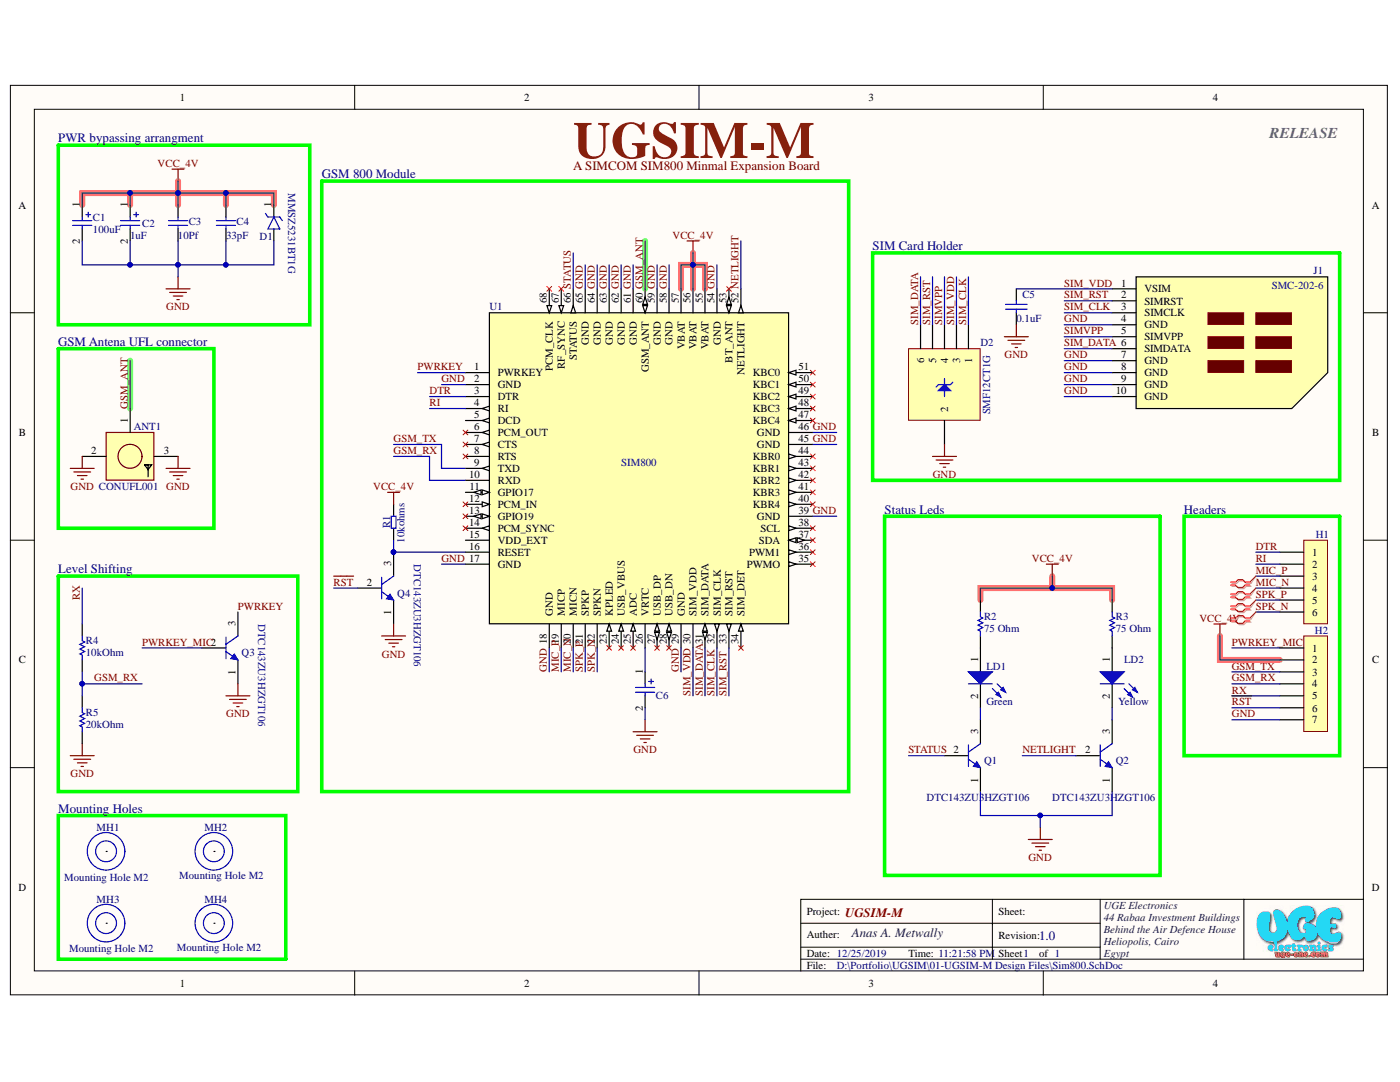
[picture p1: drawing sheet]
# Altium project Sim800.PrjPcb
1 sheet, 28 parts. Net scope: global (net labels, ports and power ports of the same name join across sheets).
Board file: sim800.PcbDoc

## Sheet Sim800.SchDoc: UGSIM-M
size A4; Author: Anas A.metwally; DrawnBy: Anas A.Metwally; Engineer: Anas A.Metwally; Organization: UGE Electronics; Address1: 44 Rabaa Investment Buildings; Address2: Behind the Air Defence House; Address3: Heliopolis, Cairo; Address4: Egypt; Revision: 1.0; SheetNumber: 1; SheetTotal: 1; Design Status: RELEASE

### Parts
ANT1  CONUFL001  [UFL]
C1  100uF  [Tanat Case D]
C2  1uF  [C1206]
C3  10Pf  [0603Cap]
C4  33pF
C5  0.1uF  [0603Cap]
C6  4.7uF  [C1206]  (value not drawn)
D1  MMSZ5231BT1G  [SOD-123]
D2  SMF12CT1G  [SOT-363]
H1  Heder 6X1  [Header6X1]  (value not drawn)
H2  Heder 7X1  [Header 7X1]  (value not drawn)
J1  SMC-202-6  [Micro SIM Connector]
LD1  Green  [0603D-G]
LD2  Yellow  [0603D-y]
MH1  Mounting Hole M2  [M2Hole]  (no BOM)
MH2  Mounting Hole M2  [M2Hole]  (no BOM)
MH3  Mounting Hole M2  [M2Hole]  (no BOM)
MH4  Mounting Hole M2  [M2Hole]  (no BOM)
Q1  DTC143ZU3HZGT106  [Sot 323]
Q2  DTC143ZU3HZGT106  [Sot 323]
Q3  DTC143ZU3HZGT106  [Sot 323]
Q4  DTC143ZU3HZGT106  [Sot 323]
R1  10kohms  [0603R]
R2  75 Ohm  [0603R]
R3  75 Ohm  [0603R]
R4  10kOhm  [0603R]
R5  20kOhm  [0603R]
U1  SIM800  [SIMCom_SIM800]

### Blocks framed on the sheet
PWR bypassing arrangment: C1-C4 D1
SIM Card Holder: C5 D2 J1
GSM Antena UFL connector: ANT1
Status Leds: LD1 LD2 Q1 Q2 R2 R3
Headers: H1 H2
Level Shifting: Q3 R4 R5
Mounting Holes: MH1-MH4

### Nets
GND: ANT1.2 ANT1.3 C1.2 C2.2 C3.1 C4.1 C5.2 C6.2 D1.2 D2.2 H2.7 J1.4(GND) J1.7(GND) J1.8(GND) J1.9(GND) J1.10(GND) Q1.1(E) Q2.1(E) Q3.1(E) Q4.1(E) R5.1 U1.2(GND) U1.17(GND) U1.18(GND) U1.29(GND) U1.39(GND) U1.45(GND) U1.46(GND) U1.54(GND) U1.58(GND) U1.59(GND) U1.61(GND) U1.62(GND) U1.63(GND) U1.64(GND) U1.65(GND)
VCC_4V: C1.1 C2.1 C3.2 C4.2 D1.1 H2.2 R1.2 R2.1 R3.1 U1.55(VBAT) U1.56(VBAT) U1.57(VBAT)
~{RST}: H2.6 Q4.2(B)
DTR: H1.1 U1.3(DTR)
GSM_ANT: ANT1.1 U1.60(GSM_ANT)
GSM_RX: H2.4 R4.1 R5.2 U1.10(RXD)
GSM_TX: H2.3 U1.9(TXD)
MIC_N: H1.4 U1.20(MICN)
MIC_P: H1.3 U1.19(MICP)
NETLIGHT: Q2.2(B) U1.52(NETLIGHT)
PWRKEY: Q3.3(C) U1.1(PWRKEY)
PWRKEY_MIC: H2.1 Q3.2(B)
RI: H1.2 U1.4(RI)
RX: H2.5 R4.2
SIM_CLK: D2.1 J1.3(SIMCLK) U1.32(SIM_CLK)
SIM_DATA: D2.6 J1.6(SIMDATA) U1.31(SIM_DATA)
SIM_RST: D2.5 J1.2(SIMRST) U1.33(SIM_RST)
SIM_VDD: C5.1 D2.3 J1.1(VSIM) U1.30(SIM_VDD)
SIMVPP: D2.4 J1.5(SIMVPP)
SPK_N: H1.6 U1.22(SPKN)
SPK_P: H1.5 U1.21(SPKP)
STATUS: Q1.2(B) U1.66(STATUS)
NetC6_1: C6.1 U1.26(VRTC)
NetLD1_1: LD1.1(A) R2.2
NetLD1_2: LD1.2(K) Q1.3(C)
NetLD2_1: LD2.1(A) R3.2
NetLD2_2: LD2.2(K) Q2.3(C)
NetQ4_3: Q4.3(C) R1.1 U1.16(RESET)

Not connected (* = marked no-connect by the designer): MH1 0; MH2 0; MH3 0; MH4 0; U1 5(DCD) 6(PCM_OUT)* 7(CTS)* 8(RTS)* 11(GPIO17) 12(PCM_IN)* 13(GPIO19)* 14(PCM_SYNC)* 15(VDD_EXT) 23(KPLED)* 24(USB_VBUS)* 25(ADC)* 27(USB_DP)* 28(USB_DN)* 34(SIM_DET)* 35(PWMO)* 36(PWM1)* 37(SDA)* 38(SCL)* 40(KBR4)* 41(KBR3)* 42(KBR2)* 43(KBR1)* 44(KBR0)* 47(KBC4)* 48(KBC3)* 49(KBC2)* 50(KBC1)* 51(KBC0)* 53(BT_ANT)* 67(RF_SYNC)* 68(PCM_CLK)*

### Layout directives
differential pair: MIC_N, MIC_P, SPK_N, SPK_P

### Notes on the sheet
- GSM 800 Module
- A SIMCOM SIM800 Minmal Expansion Board
- Licence
